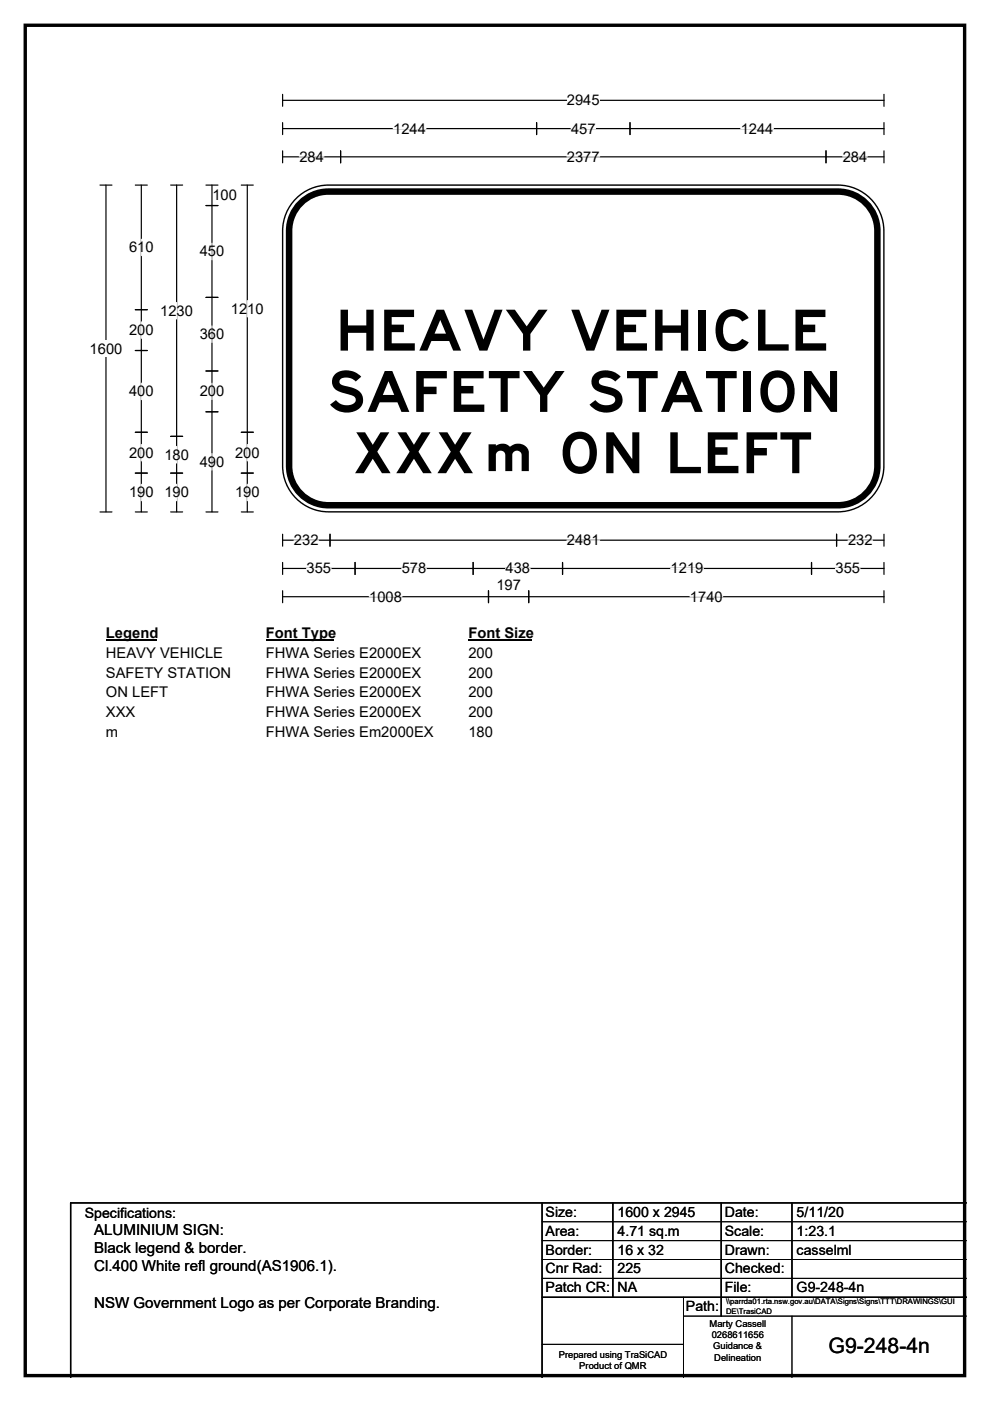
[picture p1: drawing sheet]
<svg xmlns="http://www.w3.org/2000/svg" width="210mm" height="297mm" viewBox="0 0 210 297" stroke-linecap="round" stroke-linejoin="round" font-family="sans-serif">
<path d="M5.4 5.4h199.2v286.3h-199.2z" fill="none" stroke="#000" stroke-width=".72"/>
<path d="M59.9 21.3h127.6M59.9 20v2.5M187.5 20v2.5" fill="none" stroke="#000" stroke-width=".25"/>
<path d="M120.2 19.5h7v3.5h-7z" fill="#fff"/>
<g fill="none" stroke="#000" stroke-width=".25">
<path d="M21.2 39.2h2.5M22.5 39.2v69.3M59.9 27.3h127.6M59.9 26v2.5M59.9 32v2.5M59.9 33.3h127.6M72.2 32v2.5M113.8 26v2.5M133.6 26v2.5M175.2 32v2.5M187.5 26v2.5M187.5 32v2.5"/>
<path d="M21.2 108.5h2.5M59.9 113.3v2.5M59.9 119.3v2.5M59.9 114.5h127.6M70 113.3v2.5M75.3 119.3v2.5M100.4 119.3v2.5M119.3 119.3v2.5M172.1 119.3v2.5M177.4 113.3v2.5M187.5 113.3v2.5M187.5 119.3v2.5"/>
<path d="M59.9 125.2v2.6M59.9 120.5h127.6M59.9 126.5h127.6M103.6 125.2v2.6M112.1 125.2v2.6M187.5 125.2v2.6"/>
</g>
<g fill="none" stroke="#fff" stroke-width=".25">
<path d="M63.5 33.3h5.2M83.4 27.3h6.9M120.2 33.3h7M121.1 27.3h5.2M157.1 27.3h6.9M178.7 33.3h5.2M62.4 114.5h5.2M120.2 114.5h7M179.9 114.5h5.2M65 120.5h5.2M78.3 126.5h7M85.2 120.5h5.2"/>
<path d="M107.2 120.5h5.2M142.2 120.5h7M146.3 126.5h7M177.2 120.5h5.2"/>
</g>
<path d="M19 72.2h7v3.4h-7z" fill="#fff"/>
<g fill="none" stroke="#000" stroke-width=".25">
<path d="M28.7 39.2h2.5M30 39.2v69.3M36.2 39.2h2.5M37.5 39.2v69.3M43.7 39.2h2.5M45 39.2v69.3M51.2 39.2h2.5M52.5 39.2v69.3M43.7 43.6h2.5M28.7 65.7h2.5M28.7 74.3h2.5M43.7 63.1h2.5"/>
<path d="M43.7 78.7h2.5M28.7 91.7h2.5M36.2 92.5h2.5M43.7 87.3h2.5M51.2 91.7h2.5M28.7 100.3h2.5M28.7 108.5h2.5M36.2 100.3h2.5M36.2 108.5h2.5M43.7 108.5h2.5M51.2 100.3h2.5M51.2 108.5h2.5"/>
</g>
<g fill="none" stroke="#fff" stroke-width=".25">
<path d="M30 50.7v3.5M45 51.6v3.5M30 68.2v3.5M37.5 64.1v3.5M45 69.1v3.5M52.5 63.7v3.5M30 81.2v3.5M30 94.2v3.5M37.5 94.7v3.5M45 81.2v3.5M45 96.2v3.5M52.5 94.2v3.5"/>
<path d="M30 102.7v3.5M37.5 102.7v3.5M52.5 102.7v3.5"/>
</g>
<path d="M22.5 132.5h10.7v3.5h-10.7z" fill="#fff"/>
<path d="M22.5 135.8h10.7" fill="none" stroke="#000" stroke-width=".32"/>
<path d="M56.4 132.5h14.4v3.5h-14.4z" fill="#fff"/>
<path d="M56.4 135.8h14.4" fill="none" stroke="#000" stroke-width=".32"/>
<path d="M99.4 132.5h13.4v3.5h-13.4z" fill="#fff"/>
<path d="M99.4 135.8h13.4" fill="none" stroke="#000" stroke-width=".32"/>
<g fill="#fff">
<path d="M22.5 136.7h24.7v3.5h-24.7z"/>
<path d="M56.4 136.7h32.9v3.5h-32.9z"/>
<path d="M99.4 136.7h5.2v3.5h-5.2z"/>
<path d="M22.5 140.9h26.4v3.5h-26.4z"/>
<path d="M56.4 140.9h32.9v3.5h-32.9z"/>
<path d="M99.4 140.9h5.2v3.5h-5.2z"/>
<path d="M22.5 145.1h13.1v3.5h-13.1z"/>
<path d="M56.4 145.1h32.9v3.5h-32.9z"/>
<path d="M99.4 145.1h5.2v3.5h-5.2z"/>
<path d="M22.5 149.3h6.1v3.5h-6.1z"/>
<path d="M56.4 149.3h32.9v3.5h-32.9z"/>
<path d="M99.4 149.3h5.2v3.5h-5.2z"/>
<path d="M22.5 153.5h2.6v3.5h-2.6z"/>
<path d="M56.4 153.5h35.5v3.5h-35.5z"/>
<path d="M99.4 153.5h5.2v3.5h-5.2z"/>
</g>
<path d="M63.2 41.7a9.7 9.7 0 0 1 6.5-2.5h108a9.8 9.8 0 0 1 9.8 9.8v49.8a9.8 9.8 0 0 1-9.8 9.7h-108a9.8 9.8 0 0 1-9.8-9.7v-49.8a9.7 9.7 0 0 1 3.3-7.3z" fill-rule="evenodd" fill="#fff" stroke="#fff" stroke-width=".21"/>
<path d="M63.8 43.1a8.3 8.3 0 0 1 5.9-2.5h108a8.3 8.3 0 0 1 8.4 8.4v49.8a8.4 8.4 0 0 1-8.4 8.3h-108a8.3 8.3 0 0 1-8.4-8.3v-49.8a8.3 8.3 0 0 1 2.5-5.9z" fill="none" stroke="#000" stroke-width="1.4"/>
<path d="M63.2 41.7a9.7 9.7 0 0 1 6.5-2.5h108a9.8 9.8 0 0 1 9.8 9.8v49.8a9.8 9.8 0 0 1-9.8 9.7h-108a9.8 9.8 0 0 1-9.8-9.7v-49.8a9.7 9.7 0 0 1 3.3-7.3zM115 255v37M130 255v20M153 255v24M168 255v20M205 255h-190v37M115 275h90" fill="none" stroke="#000" stroke-width=".3"/>
<path d="M115 259h90M115 263h90M115 267h90M115 271h90M145 279h60M145 275v17M168 279v13M115 285h30" fill="none" stroke="#000" stroke-width=".21"/>
<g font-size="12">
<text x="71.1" y="74.3">HEAVY VEHICLE</text>
<text x="69.4" y="87.3">SAFETY STATION</text>
<text x="74.7" y="100.3">XXXm ON LEFT</text>
</g>
<text font-size="4.5" x="175.7" y="286.9">G9-248-4n</text>
<g font-size="3.2">
<text x="20" y="261.9">ALUMINIUM SIGN:</text>
<text x="20" y="265.7">Black legend &amp; border.</text>
<text x="20" y="269.6">Cl.400 White refl ground(AS1906.1).</text>
<text x="20" y="277.2">NSW Government Logo as per Corporate Branding.</text>
</g>
<g font-size="3.1">
<text x="120.2" y="22.3">2945</text>
<text x="83.4" y="28.3">1244</text>
<text x="121.1" y="28.3">457</text>
<text x="157.1" y="28.3">1244</text>
<text x="63.5" y="34.3">284</text>
<text x="120.2" y="34.3">2377</text>
<text x="178.7" y="34.3">284</text>
<text x="45.1" y="42.5">100</text>
<text x="27.4" y="53.5">610</text>
<text x="42.4" y="54.4">450</text>
<text x="27.4" y="71">200</text>
<text x="34" y="66.9">1230</text>
<text x="42.4" y="71.9">360</text>
<text x="49" y="66.5">1210</text>
<text x="19" y="75">1600</text>
<text x="27.4" y="84">400</text>
<text x="42.4" y="84">200</text>
<text x="27.4" y="97">200</text>
<text x="34.9" y="97.5">180</text>
<text x="42.4" y="99">490</text>
<text x="49.8" y="97">200</text>
<text x="27.4" y="105.5">190</text>
<text x="34.9" y="105.5">190</text>
<text x="49.8" y="105.5">190</text>
<text x="62.4" y="115.6">232</text>
<text x="120.2" y="115.6">2481</text>
<text x="179.9" y="115.6">232</text>
<text x="65" y="121.6">355</text>
<text x="85.2" y="121.6">578</text>
<text x="105.3" y="125.1">197</text>
<text x="107.2" y="121.6">438</text>
<text x="142.2" y="121.6">1219</text>
<text x="177.2" y="121.6">355</text>
<text x="78.3" y="127.6">1008</text>
<text x="146.3" y="127.6">1740</text>
<text x="22.5" y="135.3">Legend</text>
<text x="56.4" y="135.3">Font Type</text>
<text x="99.4" y="135.3">Font Size</text>
<text x="22.5" y="139.5">HEAVY VEHICLE</text>
<text x="22.5" y="143.7">SAFETY STATION</text>
<text x="56.4" y="139.5">FHWA Series E2000EX</text>
<text x="56.4" y="143.7">FHWA Series E2000EX</text>
<text x="99.4" y="139.5">200</text>
<text x="99.4" y="143.7">200</text>
<text x="22.5" y="147.9">ON LEFT</text>
<text x="56.4" y="147.9">FHWA Series E2000EX</text>
<text x="99.4" y="147.9">200</text>
<text x="22.5" y="152.1">XXX</text>
<text x="56.4" y="152.1">FHWA Series E2000EX</text>
<text x="99.4" y="152.1">200</text>
<text x="22.5" y="156.3">m</text>
<text x="56.4" y="156.3">FHWA Series Em2000EX</text>
<text x="99.4" y="156.3">180</text>
</g>
<g font-size="3">
<text x="115.7" y="258">Size:</text>
<text x="131" y="258">1600 x 2945</text>
<text x="153.7" y="258">Date:</text>
<text x="169" y="258">5/11/20</text>
<text x="18" y="258.2">Specifications:</text>
<text x="115.7" y="262">Area:</text>
<text x="131" y="262">4.71 sq.m</text>
<text x="153.7" y="262">Scale:</text>
<text x="169" y="262">1:23.1</text>
<text x="115.7" y="266">Border:</text>
<text x="115.7" y="270">Cnr Rad:</text>
<text x="131" y="266">16 x 32</text>
<text x="131" y="270">225</text>
<text x="153.7" y="266">Drawn:</text>
<text x="153.7" y="270">Checked:</text>
<text x="169" y="266">casselml</text>
<text x="115.7" y="274">Patch CR:</text>
<text x="131" y="274">NA</text>
<text x="153.7" y="274">File:</text>
<text x="169" y="274">G9-248-4n</text>
<text x="145.5" y="278">Path:</text>
</g>
<g font-size="2">
<text x="150.5" y="281.3">Marty Cassell</text>
<text x="118.5" y="287.8">Prepared using TraSiCAD</text>
<text x="151" y="283.7">0268611656</text>
<text x="151.3" y="286.1">Guidance &amp;</text>
<text x="122.9" y="290.2">Product of QMR</text>
<text x="151.5" y="288.5">Delineation</text>
</g>
<g font-size="1.6">
<text x="154" y="276.6">\\parrda01.rta.nsw.gov.au\DATA\Signs\Signs\TTT\DRAWINGS\GUI</text>
<text x="154" y="278.5">DE\TrasiCAD</text>
</g>
</svg>
